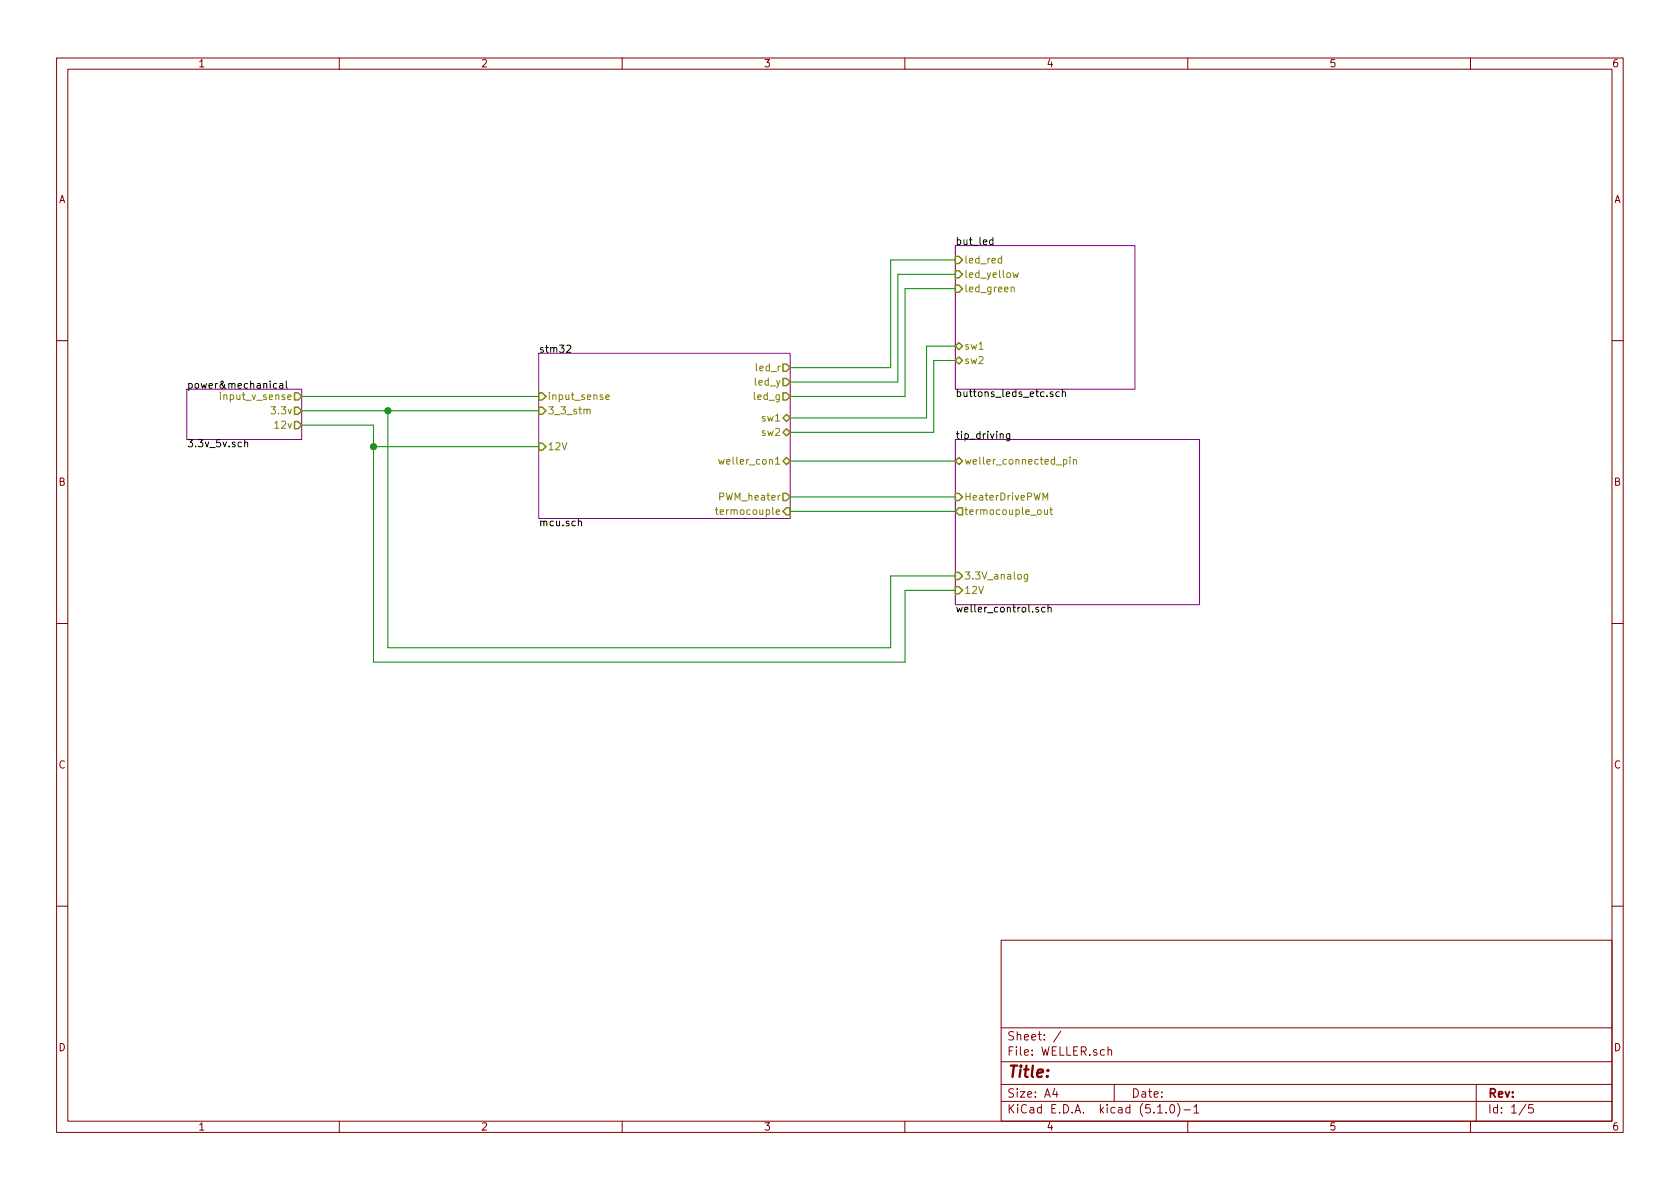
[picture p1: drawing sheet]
EESchema Schematic File Version 4
LIBS:WELLER-cache
EELAYER 29 0
EELAYER END
$Descr A4 11693 8268
encoding utf-8
Sheet 1 5
Title ""
Date ""
Rev ""
Comp ""
Comment1 ""
Comment2 ""
Comment3 ""
Comment4 ""
$EndDescr
$Sheet
S 1300 2700 800  350 
U 5CB5C0EA
F0 "power&mechanical" 50
F1 "3.3v_5v.sch" 50
F2 "3.3v" O R 2100 2850 50 
F3 "12v" O R 2100 2950 50 
$EndSheet
$Sheet
S 6650 1700 1250 1000
U 5CB76262
F0 "but_led" 50
F1 "buttons_leds_etc.sch" 50
F2 "led_red" I L 6650 1800 50 
F3 "led_yellow" I L 6650 1900 50 
F4 "led_green" I L 6650 2000 50 
F5 "sw1" B L 6650 2400 50 
F6 "sw2" B L 6650 2500 50 
$EndSheet
$Sheet
S 6650 3050 1700 1150
U 5CB9B8FA
F0 "tip_driving" 50
F1 "weller_control.sch" 50
F2 "12V" I L 6650 4100 50 
F3 "HeaterDrivePWM" I L 6650 3450 50 
F4 "3.3V_analog" I L 6650 4000 50 
F5 "weller_connected_pin" B L 6650 3200 50 
F6 "termocouple_out" O L 6650 3550 50 
$EndSheet
Wire Wire Line
	6300 4600 2600 4600
Wire Wire Line
	2600 4600 2600 3100
Wire Wire Line
	2100 2950 2600 2950
Wire Wire Line
	2100 2850 2700 2850
Wire Wire Line
	6200 4500 2700 4500
Wire Wire Line
	2700 4500 2700 2850
Connection ~ 2700 2850
Wire Wire Line
	2700 2850 3750 2850
Wire Wire Line
	6200 4500 6200 4000
Wire Wire Line
	6200 4000 6650 4000
Wire Wire Line
	6650 4100 6300 4100
Wire Wire Line
	6300 4100 6300 4600
Wire Wire Line
	6200 2550 6200 1800
Wire Wire Line
	6200 1800 6650 1800
Wire Wire Line
	5500 2550 6200 2550
Wire Wire Line
	6650 1900 6250 1900
Wire Wire Line
	6250 1900 6250 2650
Wire Wire Line
	6250 2650 5500 2650
Wire Wire Line
	5500 2750 6300 2750
Wire Wire Line
	6300 2750 6300 2000
Wire Wire Line
	6300 2000 6650 2000
Wire Wire Line
	6650 2400 6450 2400
Wire Wire Line
	6450 2400 6450 2900
Wire Wire Line
	6450 2900 5500 2900
Wire Wire Line
	6500 3000 6500 2500
Wire Wire Line
	6500 2500 6650 2500
Wire Wire Line
	5500 3000 6500 3000
Wire Wire Line
	6650 3200 5500 3200
$Sheet
S 3750 2450 1750 1150
U 5CB4CB0B
F0 "stm32" 50
F1 "mcu.sch" 50
F2 "3_3_stm" I L 3750 2850 50 
F3 "sw1" B R 5500 2900 50 
F4 "sw2" B R 5500 3000 50 
F5 "led_g" O R 5500 2750 50 
F6 "led_r" O R 5500 2550 50 
F7 "led_y" O R 5500 2650 50 
F8 "PWM_heater" O R 5500 3450 50 
F9 "termocouple" I R 5500 3550 50 
F10 "weller_con1" B R 5500 3200 50 
F11 "12V" I L 3750 3100 50 
$EndSheet
Wire Wire Line
	6650 3450 5500 3450
Wire Wire Line
	5500 3550 6650 3550
Wire Wire Line
	2600 3100 3750 3100
Connection ~ 2600 3100
Wire Wire Line
	2600 3100 2600 2950
$EndSCHEMATC
